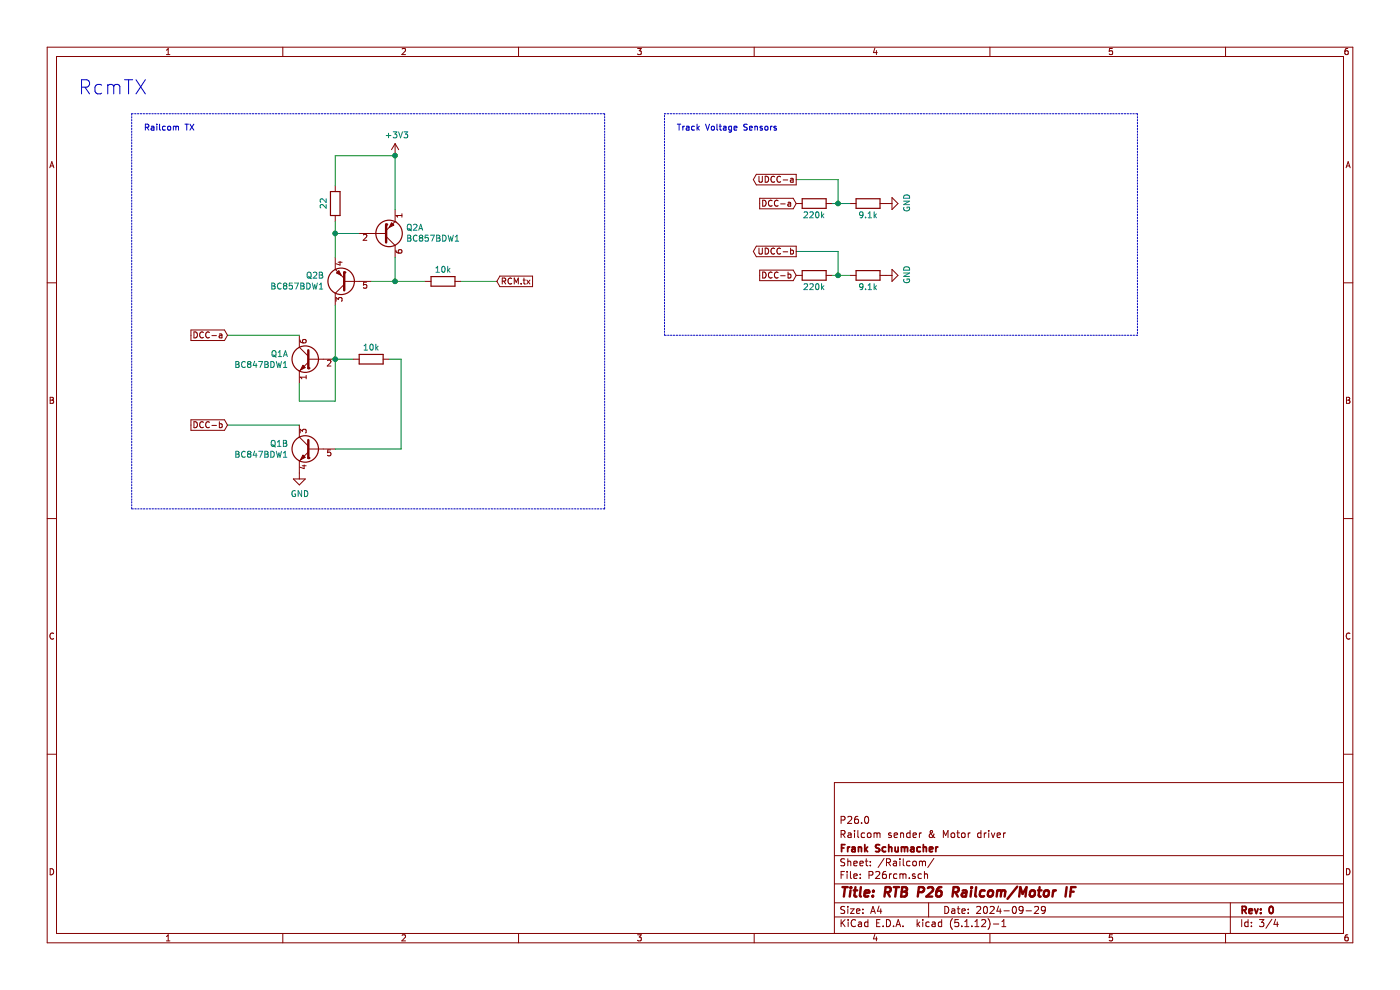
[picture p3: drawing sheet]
EESchema Schematic File Version 4
EELAYER 30 0
EELAYER END
$Descr A4 11693 8268
encoding utf-8
Sheet 3 4
Title "RTB P26 Railcom/Motor IF"
Date "2024-09-29"
Rev "0"
Comp "Frank Schumacher"
Comment1 "Railcom sender & Motor driver"
Comment2 "P26.0"
Comment3 ""
Comment4 ""
$EndDescr
Text Notes 650  800  0    118  ~ 0
RcmTX
$Comp
L Device:R R6
U 1 1
P 6800 1700
F 0 "R6" V 6600 1700 50  0001 C CNN
F 1 "220k" V 6700 1700 50  0000 C CNN
F 2 "Resistor_SMD:R_0603_1608Metric" V 6730 1700 50  0001 C CNN
F 3 "~" H 6800 1700 50  0001 C CNN
	1    6800 1700
	0    -1   -1   0   
$EndComp
$Comp
L Device:R R8
U 1 1
P 7250 1700
F 0 "R8" V 7050 1700 50  0001 C CNN
F 1 "9.1k" V 7150 1700 50  0000 C CNN
F 2 "Resistor_SMD:R_0603_1608Metric" V 7180 1700 50  0001 C CNN
F 3 "~" H 7250 1700 50  0001 C CNN
	1    7250 1700
	0    -1   -1   0   
$EndComp
Wire Wire Line
	6950 1700 7000 1700
Text GLabel 6650 1700 0    50   Input ~ 0
DCC-a
$Comp
L power:GND #PWR?
U 1 1
P 7400 1700
AR Path="/5B6C6B9D/5FD5E2AC" Ref="#PWR?"  Part="1" 
AR Path="/5CA7768A/5FD5E2AC" Ref="#PWR?"  Part="1" 
AR Path="/5B6D3404/5FD5E2AC" Ref="#PWR0128"  Part="1" 
F 0 "#PWR0128" H 7400 1450 50  0001 C CNN
F 1 "GND" H 7405 1527 50  0000 C CNN
F 2 "" H 7400 1700 50  0001 C CNN
F 3 "" H 7400 1700 50  0001 C CNN
	1    7400 1700
	0    -1   -1   0   
$EndComp
Text GLabel 6650 1500 0    50   Output ~ 0
UDCC-a
Wire Wire Line
	6650 1500 7000 1500
Wire Wire Line
	7000 1500 7000 1700
Connection ~ 7000 1700
Wire Wire Line
	7000 1700 7100 1700
$Comp
L Device:R R7
U 1 1
P 6800 2300
F 0 "R7" V 6600 2300 50  0001 C CNN
F 1 "220k" V 6700 2300 50  0000 C CNN
F 2 "Resistor_SMD:R_0603_1608Metric" V 6730 2300 50  0001 C CNN
F 3 "~" H 6800 2300 50  0001 C CNN
	1    6800 2300
	0    -1   -1   0   
$EndComp
$Comp
L Device:R R9
U 1 1
P 7250 2300
F 0 "R9" V 7050 2300 50  0001 C CNN
F 1 "9.1k" V 7150 2300 50  0000 C CNN
F 2 "Resistor_SMD:R_0603_1608Metric" V 7180 2300 50  0001 C CNN
F 3 "~" H 7250 2300 50  0001 C CNN
	1    7250 2300
	0    -1   -1   0   
$EndComp
Wire Wire Line
	6950 2300 7000 2300
Text GLabel 6650 2300 0    50   Input ~ 0
DCC-b
$Comp
L power:GND #PWR?
U 1 1
P 7400 2300
AR Path="/5B6C6B9D/5FD6076A" Ref="#PWR?"  Part="1" 
AR Path="/5CA7768A/5FD6076A" Ref="#PWR?"  Part="1" 
AR Path="/5B6D3404/5FD6076A" Ref="#PWR0130"  Part="1" 
F 0 "#PWR0130" H 7400 2050 50  0001 C CNN
F 1 "GND" H 7405 2127 50  0000 C CNN
F 2 "" H 7400 2300 50  0001 C CNN
F 3 "" H 7400 2300 50  0001 C CNN
	1    7400 2300
	0    -1   -1   0   
$EndComp
Text GLabel 6650 2100 0    50   Output ~ 0
UDCC-b
Wire Wire Line
	6650 2100 7000 2100
Wire Wire Line
	7000 2100 7000 2300
Connection ~ 7000 2300
Wire Wire Line
	7000 2300 7100 2300
Text GLabel 1900 3550 0    50   Input ~ 0
DCC-b
$Comp
L Device:R R3
U 1 1
P 2800 1700
F 0 "R3" V 2600 1700 50  0001 C CNN
F 1 "22" V 2700 1700 50  0000 C CNN
F 2 "Resistor_SMD:R_0603_1608Metric" V 2730 1700 50  0001 C CNN
F 3 "~" H 2800 1700 50  0001 C CNN
	1    2800 1700
	1    0    0    -1  
$EndComp
$Comp
L Transistor_BJT:BC857BDW1 Q2
U 1 1
P 3200 1950
F 0 "Q2" H 3390 1904 50  0000 L CNN
F 1 "BC857BDW1" H 3390 1995 50  0000 L CNN
F 2 "Package_TO_SOT_SMD:SOT-363_SC-70-6" H 3400 2050 50  0001 C CNN
F 3 "http://www.onsemi.com/pub_link/Collateral/BC856BDW1T1-D.PDF" H 3200 1950 50  0001 C CNN
	1    3200 1950
	1    0    0    1   
$EndComp
$Comp
L Transistor_BJT:BC857BDW1 Q2
U 2 1
P 2900 2350
F 0 "Q2" H 3091 2304 50  0000 L CNN
F 1 "BC857BDW1" H 3091 2395 50  0000 L CNN
F 2 "Package_TO_SOT_SMD:SOT-363_SC-70-6" H 3100 2450 50  0001 C CNN
F 3 "http://www.onsemi.com/pub_link/Collateral/BC856BDW1T1-D.PDF" H 2900 2350 50  0001 C CNN
	2    2900 2350
	-1   0    0    1   
$EndComp
Wire Wire Line
	2800 2150 2800 1950
Wire Wire Line
	2800 1950 3000 1950
Wire Wire Line
	3100 2350 3300 2350
Wire Wire Line
	3300 2350 3300 2150
Wire Wire Line
	3300 1750 3300 1300
Wire Wire Line
	2800 1300 2800 1550
Wire Wire Line
	2800 1850 2800 1950
Connection ~ 2800 1950
Connection ~ 3300 2350
$Comp
L Transistor_BJT:BC847BDW1 Q1
U 1 1
P 2600 3000
F 0 "Q1" H 2791 3046 50  0000 L CNN
F 1 "BC847BDW1" H 2791 2955 50  0000 L CNN
F 2 "Package_TO_SOT_SMD:SOT-363_SC-70-6" H 2800 3100 50  0001 C CNN
F 3 "http://www.onsemi.com/pub_link/Collateral/BC846BDW1T1-D.PDF" H 2600 3000 50  0001 C CNN
	1    2600 3000
	-1   0    0    -1  
$EndComp
Wire Wire Line
	3300 1300 2800 1300
Connection ~ 3300 1300
$Comp
L power:+3V3 #PWR?
U 1 1
P 3300 1300
AR Path="/5B6C6B9D/60D9BD7E" Ref="#PWR?"  Part="1" 
AR Path="/5B6D3404/60D9BD7E" Ref="#PWR0113"  Part="1" 
F 0 "#PWR0113" H 3300 1150 50  0001 C CNN
F 1 "+3V3" H 3315 1473 50  0000 C CNN
F 2 "" H 3300 1300 50  0001 C CNN
F 3 "" H 3300 1300 50  0001 C CNN
	1    3300 1300
	1    0    0    -1  
$EndComp
Wire Wire Line
	3300 2350 3550 2350
Wire Wire Line
	3850 2350 4150 2350
Text GLabel 4150 2350 2    50   Input ~ 0
RCM.tx
$Comp
L Device:R R5
U 1 1
P 3700 2350
F 0 "R5" V 3500 2350 50  0001 C CNN
F 1 "10k" V 3600 2350 50  0000 C CNN
F 2 "Resistor_SMD:R_0603_1608Metric" V 3630 2350 50  0001 C CNN
F 3 "~" H 3700 2350 50  0001 C CNN
	1    3700 2350
	0    1    1    0   
$EndComp
Wire Wire Line
	2500 3200 2500 3350
Wire Wire Line
	2500 3350 2800 3350
Wire Wire Line
	2800 3350 2800 3000
Wire Wire Line
	2500 2800 1900 2800
Wire Wire Line
	2800 2550 2800 3000
Connection ~ 2800 3000
$Comp
L Device:R R4
U 1 1
P 3100 3000
F 0 "R4" V 2900 3000 50  0001 C CNN
F 1 "10k" V 3000 3000 50  0000 C CNN
F 2 "Resistor_SMD:R_0603_1608Metric" V 3030 3000 50  0001 C CNN
F 3 "~" H 3100 3000 50  0001 C CNN
	1    3100 3000
	0    1    1    0   
$EndComp
Wire Wire Line
	2800 3000 2950 3000
$Comp
L Transistor_BJT:BC847BDW1 Q1
U 2 1
P 2600 3750
F 0 "Q1" H 2791 3796 50  0000 L CNN
F 1 "BC847BDW1" H 2791 3705 50  0000 L CNN
F 2 "Package_TO_SOT_SMD:SOT-363_SC-70-6" H 2800 3850 50  0001 C CNN
F 3 "http://www.onsemi.com/pub_link/Collateral/BC846BDW1T1-D.PDF" H 2600 3750 50  0001 C CNN
	2    2600 3750
	-1   0    0    -1  
$EndComp
Wire Wire Line
	1900 3550 2500 3550
Text GLabel 1900 2800 0    50   Input ~ 0
DCC-a
Wire Wire Line
	2800 3750 3350 3750
Wire Wire Line
	3350 3750 3350 3000
Wire Wire Line
	3350 3000 3250 3000
$Comp
L power:GND #PWR?
U 1 1
P 2500 3950
AR Path="/5B6C6B9D/60E9ED99" Ref="#PWR?"  Part="1" 
AR Path="/5CA7768A/60E9ED99" Ref="#PWR?"  Part="1" 
AR Path="/5B6D3404/60E9ED99" Ref="#PWR0114"  Part="1" 
F 0 "#PWR0114" H 2500 3700 50  0001 C CNN
F 1 "GND" H 2505 3777 50  0000 C CNN
F 2 "" H 2500 3950 50  0001 C CNN
F 3 "" H 2500 3950 50  0001 C CNN
	1    2500 3950
	1    0    0    -1  
$EndComp
Wire Notes Line
	1100 950  5050 950 
Wire Notes Line
	5050 950  5050 4250
Wire Notes Line
	5050 4250 1100 4250
Wire Notes Line
	1100 4250 1100 950 
Wire Notes Line
	5550 950  9500 950 
Wire Notes Line
	9500 950  9500 2800
Wire Notes Line
	9500 2800 5550 2800
Wire Notes Line
	5550 2800 5550 950 
Text Notes 5650 1100 0    50   ~ 0
Track Voltage Sensors
Text Notes 1200 1100 0    50   ~ 0
Railcom TX
$EndSCHEMATC
